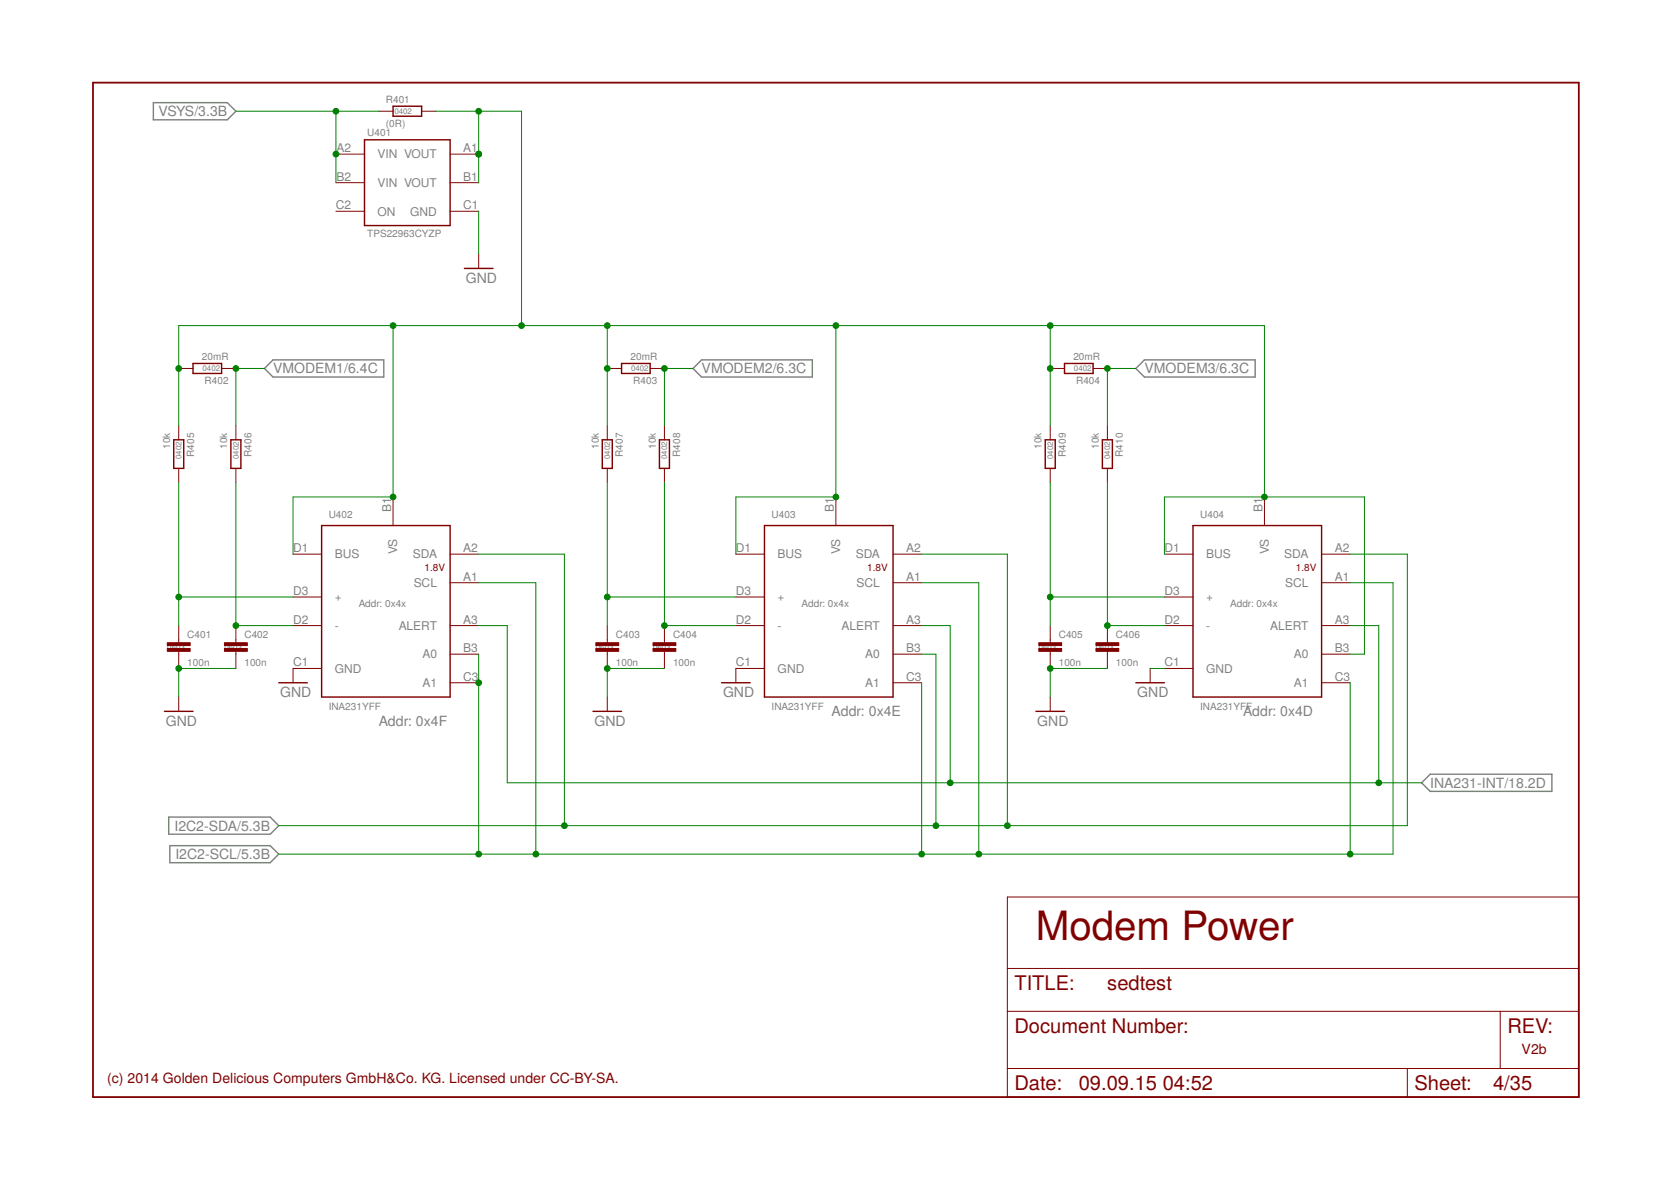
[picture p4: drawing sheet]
<svg xmlns="http://www.w3.org/2000/svg" width="297mm" height="210mm" viewBox="0 0 297 210" stroke-linecap="round" stroke-linejoin="round" font-family="sans-serif">
<path d="M27.3 18.2h13.1l1.5 1.6-1.5 1.5h-13.1zM47 65.5l1.5-1.5h19.7v3h-19.7zM124.7 64h19.7v3h-19.7l-1.5-1.5zM203.4 64h19.7v3h-19.7l-1.5-1.5zM252.7 139.1l1.5-1.5h21.7v3.1h-21.7zM30 145.2h18l1.6 1.5-1.6 1.6h-18zM30.2 150.3h17.8l1.6 1.5-1.6 1.5h-17.8z" fill="none" stroke="#808080" stroke-width=".25"/>
<path d="M16.5 14.7h264.1v180.3h-264.1z" fill="none" stroke="#800000" stroke-width=".32"/>
<g fill="none" stroke="#800000" stroke-width=".18">
<path d="M67.3 19.8h2.6M75 19.8h2.5M59.7 27.4h5.1M59.7 37.5h5.1M59.7 32.5h5.1M80 27.4h5.1M80 37.5h5.1M80 32.5h5.1M85.1 45.2v2.5M31.8 65.5h2.5M31.8 75.6v2.6M39.4 65.5h2.5"/>
<path d="M41.9 75.6v2.6M107.9 65.5h2.6M107.9 75.6v2.6M115.6 65.5h2.5M118.1 75.6v2.6M186.7 65.5h2.5M186.7 75.6v2.6M194.3 65.5h2.5M196.8 75.6v2.6M31.8 83.2v2.6M41.9 83.2v2.6M52.1 98.5h5.1"/>
<path d="M69.9 88.3v5.1M80 98.5h5.1M107.9 83.2v2.6M118.1 83.2v2.6M130.8 98.5h5.1M148.6 88.3v5.1M158.7 98.5h5.1M186.7 83.2v2.6M196.8 83.2v2.6M207 98.5h5.1M224.8 88.3v5.1M234.9 98.5h5.1"/>
<path d="M31.8 111.2v3M31.8 115.8v3M41.9 111.2v3M41.9 115.8v3M52.1 106.1h5.1M52.1 111.2h5.1M57.2 118.8h-5.1v2.5M80 111.2h5.1M80 103.6h5.1M80 116.3h5.1M107.9 111.2v3M107.9 115.8v3"/>
<path d="M118.1 111.2v3M118.1 115.8v3M130.8 106.1h5.1M130.8 111.2h5.1M135.9 118.8h-5.1v2.5M158.7 111.2h5.1M158.7 103.6h5.1M158.7 116.3h5.1M186.7 111.2v3M186.7 115.8v3M196.8 111.2v3M196.8 115.8v3"/>
<path d="M204.4 118.8v2.5M207 106.1h5.1M207 111.2h5.1M207 118.8h5.1M234.9 111.2h5.1M234.9 103.6h5.1M234.9 116.3h5.1M31.8 123.9v2.5M80 121.3h5.1M107.9 123.9v2.5M158.7 121.3h5.1M186.7 123.9v2.5"/>
<path d="M234.9 121.3h5.1M179.1 159.4h101.5v35.6h-101.5zM179.1 179.7h101.5M179.1 172.1h101.5M266.7 179.7v10.2M179.1 189.9h101.5M250.2 189.9v5.1"/>
</g>
<g fill="none" stroke="#800000" stroke-width=".25">
<path d="M69.9 18.9h5.1v1.8h-5.1zM64.8 24.8h15.2v15.3h-15.2zM82.5 47.7h5.1M30.9 78.2h1.8v5h-1.8zM34.3 64.6h5.1v1.8h-5.1zM41 78.2h1.8v5h-1.8zM107.1 78.2h1.7v5h-1.7zM110.5 64.6h5.1v1.8h-5.1zM117.2 78.2h1.8v5h-1.8zM185.8 78.2h1.8v5h-1.8zM189.2 64.6h5.1v1.8h-5.1zM196 78.2h1.7v5h-1.7z"/>
<path d="M57.2 93.4h22.8v30.5h-22.8zM135.9 93.4h22.8v30.5h-22.8zM212.1 93.4h22.8v30.5h-22.8zM29.2 126.4h5.1M49.6 121.3h5M105.4 126.4h5.1M128.3 121.3h5M184.1 126.4h5.1M201.9 121.3h5.1"/>
</g>
<g fill="#800000" stroke="#800000" stroke-width=".18">
<path d="M39.9 115.3h4.1v.5h-4.1z"/>
<path d="M39.9 114.2h4.1v.5h-4.1z"/>
<path d="M29.7 115.3h4.1v.5h-4.1z"/>
<path d="M29.7 114.2h4.1v.5h-4.1z"/>
<path d="M116.1 115.3h4v.5h-4z"/>
<path d="M116.1 114.2h4v.5h-4z"/>
<path d="M105.9 115.3h4.1v.5h-4.1z"/>
<path d="M105.9 114.2h4.1v.5h-4.1z"/>
<path d="M194.8 115.3h4.1v.5h-4.1z"/>
<path d="M194.8 114.2h4.1v.5h-4.1z"/>
<path d="M184.7 115.3h4v.5h-4z"/>
<path d="M184.7 114.2h4v.5h-4z"/>
</g>
<g fill="none" stroke="#008000" stroke-width=".18">
<path d="M41.9 19.8h25.4M59.7 19.8v12.7M77.5 19.8h15.2v38.1M85.1 19.8v12.7M85.1 37.5v7.7M69.9 57.9v30.4h-17.8v10.2M107.9 57.9v17.7M148.6 57.9v30.4h-17.8v10.2M186.7 57.9v17.7M31.8 75.6v-17.7h193v30.4M47 65.5h-5.1v10.1M123.2 65.5h-5.1v10.1"/>
<path d="M201.9 65.5h-5.1v10.1M31.8 85.8v25.4M41.9 85.8v25.4h10.2M85.1 98.5h15.2v48.2M107.9 85.8v25.4M118.1 85.8v25.4h12.7M163.8 98.5h15.3v48.2M186.7 85.8v25.4M196.8 85.8v25.4h10.2M207 98.5v-10.2h35.5v28h-2.5M240 98.5h10.2v48.2h-200.6M31.8 106.1h20.3"/>
<path d="M41.9 118.8h-10.1v5.1M85.1 116.3v35.5M85.1 111.2h5.1v27.9h162.5M85.1 103.6h10.1v48.2M107.9 106.1h22.9M118.1 118.8h-10.2v5.1M163.8 116.3h2.6v30.4M163.8 111.2h5.1v27.9M163.8 103.6h10.2v48.2M186.7 106.1h20.3M196.8 118.8h-10.1v5.1M204.4 118.8h2.6"/>
<path d="M240 111.2h5.1v27.9M240 103.6h7.6v48.2h-198M163.8 121.3v30.5M240 121.3v30.5"/>
</g>
<g fill="#008000" stroke="#008000" stroke-width=".18">
<circle cx="31.8" cy="118.8" r=".51"/>
<circle cx="107.9" cy="118.8" r=".51"/>
<circle cx="186.7" cy="118.8" r=".51"/>
<circle cx="179.1" cy="146.7" r=".51"/>
<circle cx="100.3" cy="146.7" r=".51"/>
<circle cx="166.4" cy="146.7" r=".51"/>
<circle cx="59.7" cy="19.8" r=".51"/>
<circle cx="59.7" cy="27.4" r=".51"/>
<circle cx="31.8" cy="106.1" r=".51"/>
<circle cx="41.9" cy="111.2" r=".51"/>
<circle cx="41.9" cy="65.5" r=".51"/>
<circle cx="107.9" cy="106.1" r=".51"/>
<circle cx="118.1" cy="111.2" r=".51"/>
<circle cx="186.7" cy="106.1" r=".51"/>
<circle cx="196.8" cy="111.2" r=".51"/>
<circle cx="186.7" cy="65.5" r=".51"/>
<circle cx="224.8" cy="88.3" r=".51"/>
<circle cx="107.9" cy="65.5" r=".51"/>
<circle cx="31.8" cy="65.5" r=".51"/>
<circle cx="85.1" cy="27.4" r=".51"/>
<circle cx="85.1" cy="19.8" r=".51"/>
<circle cx="107.9" cy="57.9" r=".51"/>
<circle cx="148.6" cy="88.3" r=".51"/>
<circle cx="148.6" cy="57.9" r=".51"/>
<circle cx="186.7" cy="57.9" r=".51"/>
<circle cx="69.9" cy="88.3" r=".51"/>
<circle cx="69.9" cy="57.9" r=".51"/>
<circle cx="92.7" cy="57.9" r=".51"/>
<circle cx="118.1" cy="65.5" r=".51"/>
<circle cx="196.8" cy="65.5" r=".51"/>
<circle cx="174" cy="151.8" r=".51"/>
<circle cx="95.2" cy="151.8" r=".51"/>
<circle cx="85.1" cy="121.3" r=".51"/>
<circle cx="85.1" cy="151.8" r=".51"/>
<circle cx="163.8" cy="151.8" r=".51"/>
<circle cx="240" cy="151.8" r=".51"/>
<circle cx="168.9" cy="139.1" r=".51"/>
<circle cx="245.1" cy="139.1" r=".51"/>
</g>
<text font-size="7.2" fill="#800000" x="184.1" y="167.1">Modem Power</text>
<g font-size="3.6" fill="#800000">
<text x="180.3" y="175.9">TITLE:</text>
<text x="196.8" y="175.9">sedtest</text>
<text x="180.3" y="183.6">Document Number:</text>
<text x="267.9" y="183.6">REV:</text>
<text x="180.3" y="193.7">Date:</text>
<text x="191.8" y="193.7">09.09.15</text>
<text x="206.7" y="193.7">04:52</text>
<text x="251.4" y="193.7">Sheet:</text>
<text x="265.4" y="193.7">4/35</text>
</g>
<g font-size="2.5" fill="#808080">
<text x="28.2" y="20.7">VSYS/3.3B</text>
<text x="82.8" y="50.2">GND</text>
<text x="48.5" y="66.4">VMODEM1/6.4C</text>
<text x="124.7" y="66.4">VMODEM2/6.3C</text>
<text x="203.4" y="66.4">VMODEM3/6.3C</text>
<text x="49.8" y="123.9">GND</text>
<text x="128.5" y="123.9">GND</text>
<text x="202.2" y="123.9">GND</text>
<text x="29.5" y="129">GND</text>
<text x="67.3" y="129">Addr: 0x4F</text>
<text x="105.7" y="129">GND</text>
<text x="147.8" y="127.2">Addr: 0x4E</text>
<text x="184.4" y="129">GND</text>
<text x="221" y="127.2">Addr: 0x4D</text>
<text x="254.2" y="140">INA231-INT/18.2D</text>
<text x="31" y="147.6">I2C2-SDA/5.3B</text>
<text x="31.2" y="152.7">I2C2-SCL/5.3B</text>
</g>
<g font-size="2.5" fill="#800000">
<text x="270.5" y="187.4">V2b</text>
<text x="19.1" y="192.4">(c) 2014 Golden Delicious Computers GmbH&amp;Co. KG. Licensed under CC-BY-SA.</text>
</g>
<g font-size="2.1" fill="#808080">
<text x="59.8" y="27">A2</text>
<text x="67.1" y="28.2">VIN VOUT</text>
<text x="82.4" y="27">A1</text>
<text x="59.8" y="32.1">B2</text>
<text x="67.1" y="33.2">VIN VOUT</text>
<text x="82.4" y="32.1">B1</text>
<text x="59.7" y="37.2">C2</text>
<text x="67.1" y="38.3">ON</text>
<text x="72.9" y="38.3">GND</text>
<text x="82.4" y="37.2">C1</text>
<text x="69.5" y="91.1" transform="rotate(-90 69.5 91.1)">B1</text>
<text x="148.2" y="91.1" transform="rotate(-90 148.2 91.1)">B1</text>
<text x="224.4" y="91.1" transform="rotate(-90 224.4 91.1)">B1</text>
<text x="52.1" y="98.1">D1</text>
<text x="59.5" y="99.3">BUS</text>
<text x="70.6" y="98.5" transform="rotate(-90 70.6 98.5)">VS</text>
<text x="73.4" y="99.3">SDA</text>
<text x="82.4" y="98.1">A2</text>
<text x="130.8" y="98.1">D1</text>
<text x="138.2" y="99.3">BUS</text>
<text x="149.4" y="98.5" transform="rotate(-90 149.4 98.5)">VS</text>
<text x="152.1" y="99.3">SDA</text>
<text x="161.1" y="98.1">A2</text>
<text x="207" y="98.1">D1</text>
<text x="214.4" y="99.3">BUS</text>
<text x="225.5" y="98.5" transform="rotate(-90 225.5 98.5)">VS</text>
<text x="228.3" y="99.3">SDA</text>
<text x="237.3" y="98.1">A2</text>
<text x="52.1" y="105.8">D3</text>
<text x="59.5" y="106.9">+</text>
<text x="73.5" y="104.3">SCL</text>
<text x="82.4" y="103.2">A1</text>
<text x="130.8" y="105.8">D3</text>
<text x="138.2" y="106.9">+</text>
<text x="152.3" y="104.3">SCL</text>
<text x="161.1" y="103.2">A1</text>
<text x="207" y="105.8">D3</text>
<text x="214.4" y="106.9">+</text>
<text x="228.4" y="104.3">SCL</text>
<text x="237.3" y="103.2">A1</text>
<text x="52.1" y="110.8">D2</text>
<text x="59.5" y="111.9">-</text>
<text x="70.9" y="112">ALERT</text>
<text x="82.4" y="110.8">A3</text>
<text x="130.8" y="110.8">D2</text>
<text x="138.2" y="111.9">-</text>
<text x="149.6" y="112">ALERT</text>
<text x="161.1" y="110.8">A3</text>
<text x="207" y="110.8">D2</text>
<text x="214.4" y="111.9">-</text>
<text x="225.8" y="112">ALERT</text>
<text x="237.3" y="110.8">A3</text>
<text x="52.1" y="118.5">C1</text>
<text x="59.5" y="119.6">GND</text>
<text x="75.1" y="117">A0</text>
<text x="82.4" y="115.9">B3</text>
<text x="130.8" y="118.5">C1</text>
<text x="138.2" y="119.6">GND</text>
<text x="153.8" y="117">A0</text>
<text x="161.1" y="115.9">B3</text>
<text x="207" y="118.5">C1</text>
<text x="214.4" y="119.6">GND</text>
<text x="230" y="117">A0</text>
<text x="237.3" y="115.9">B3</text>
<text x="75.1" y="122.1">A1</text>
<text x="82.4" y="121">C3</text>
<text x="153.8" y="122.1">A1</text>
<text x="161.1" y="121">C3</text>
<text x="230" y="122.1">A1</text>
<text x="237.3" y="121">C3</text>
</g>
<g font-size="1.8" fill="#808080">
<text x="68.6" y="22.6">(0R)</text>
<text x="68.6" y="18.3">R401</text>
<text x="65.3" y="24.1">U401</text>
<text x="65.3" y="42.1">TPS22963CYZP</text>
<text x="35.9" y="64">20mR</text>
<text x="112.1" y="64">20mR</text>
<text x="190.8" y="64">20mR</text>
<text x="36.4" y="68.2">R402</text>
<text x="112.6" y="68.2">R403</text>
<text x="191.3" y="68.2">R404</text>
<text x="30.2" y="79.8" transform="rotate(-90 30.2 79.8)">10k</text>
<text x="34.5" y="81.2" transform="rotate(-90 34.5 81.2)">R405</text>
<text x="40.4" y="79.8" transform="rotate(-90 40.4 79.8)">10k</text>
<text x="44.7" y="81.2" transform="rotate(-90 44.7 81.2)">R406</text>
<text x="106.4" y="79.8" transform="rotate(-90 106.4 79.8)">10k</text>
<text x="110.7" y="81.2" transform="rotate(-90 110.7 81.2)">R407</text>
<text x="116.6" y="79.8" transform="rotate(-90 116.6 79.8)">10k</text>
<text x="120.9" y="81.2" transform="rotate(-90 120.9 81.2)">R408</text>
<text x="185.2" y="79.8" transform="rotate(-90 185.2 79.8)">10k</text>
<text x="189.4" y="81.2" transform="rotate(-90 189.4 81.2)">R409</text>
<text x="195.3" y="79.8" transform="rotate(-90 195.3 79.8)">10k</text>
<text x="199.6" y="81.2" transform="rotate(-90 199.6 81.2)">R410</text>
<text x="58.4" y="92.1">U402</text>
<text x="137.2" y="92.1">U403</text>
<text x="213.3" y="92.1">U404</text>
<text x="63.8" y="107.9">Addr: 0x4x</text>
<text x="142.5" y="107.9">Addr: 0x4x</text>
<text x="218.7" y="107.9">Addr: 0x4x</text>
<text x="33.3" y="113.3">C401</text>
<text x="43.5" y="113.3">C402</text>
<text x="109.5" y="113.3">C403</text>
<text x="119.6" y="113.3">C404</text>
<text x="188.2" y="113.3">C405</text>
<text x="198.4" y="113.3">C406</text>
<text x="33.3" y="118.4">100n</text>
<text x="43.5" y="118.4">100n</text>
<text x="109.5" y="118.4">100n</text>
<text x="119.6" y="118.4">100n</text>
<text x="188.2" y="118.4">100n</text>
<text x="198.4" y="118.4">100n</text>
<text x="58.4" y="126.2">INA231YFF</text>
<text x="137.2" y="126.2">INA231YFF</text>
<text x="213.3" y="126.2">INA231YFF</text>
</g>
<g font-size="1.8" fill="#800000">
<text x="75.4" y="101.5">1.8V</text>
<text x="154.2" y="101.5">1.8V</text>
<text x="230.4" y="101.5">1.8V</text>
</g>
<g font-size="1.4" fill="#808080">
<text x="70.1" y="20.3">0402</text>
<text x="36" y="66">0402</text>
<text x="112.2" y="66">0402</text>
<text x="190.9" y="66">0402</text>
<text x="32.3" y="81.6" transform="rotate(-90 32.3 81.6)">0402</text>
<text x="42.4" y="81.6" transform="rotate(-90 42.4 81.6)">0402</text>
<text x="108.5" y="81.6" transform="rotate(-90 108.5 81.6)">0402</text>
<text x="118.6" y="81.6" transform="rotate(-90 118.6 81.6)">0402</text>
<text x="187.2" y="81.6" transform="rotate(-90 187.2 81.6)">0402</text>
<text x="197.3" y="81.6" transform="rotate(-90 197.3 81.6)">0402</text>
<text x="29.7" y="115.5">0603</text>
<text x="39.9" y="115.5">0603</text>
<text x="105.9" y="115.5">0603</text>
<text x="116.1" y="115.5">0603</text>
<text x="184.6" y="115.5">0603</text>
<text x="194.8" y="115.5">0603</text>
</g>
</svg>
